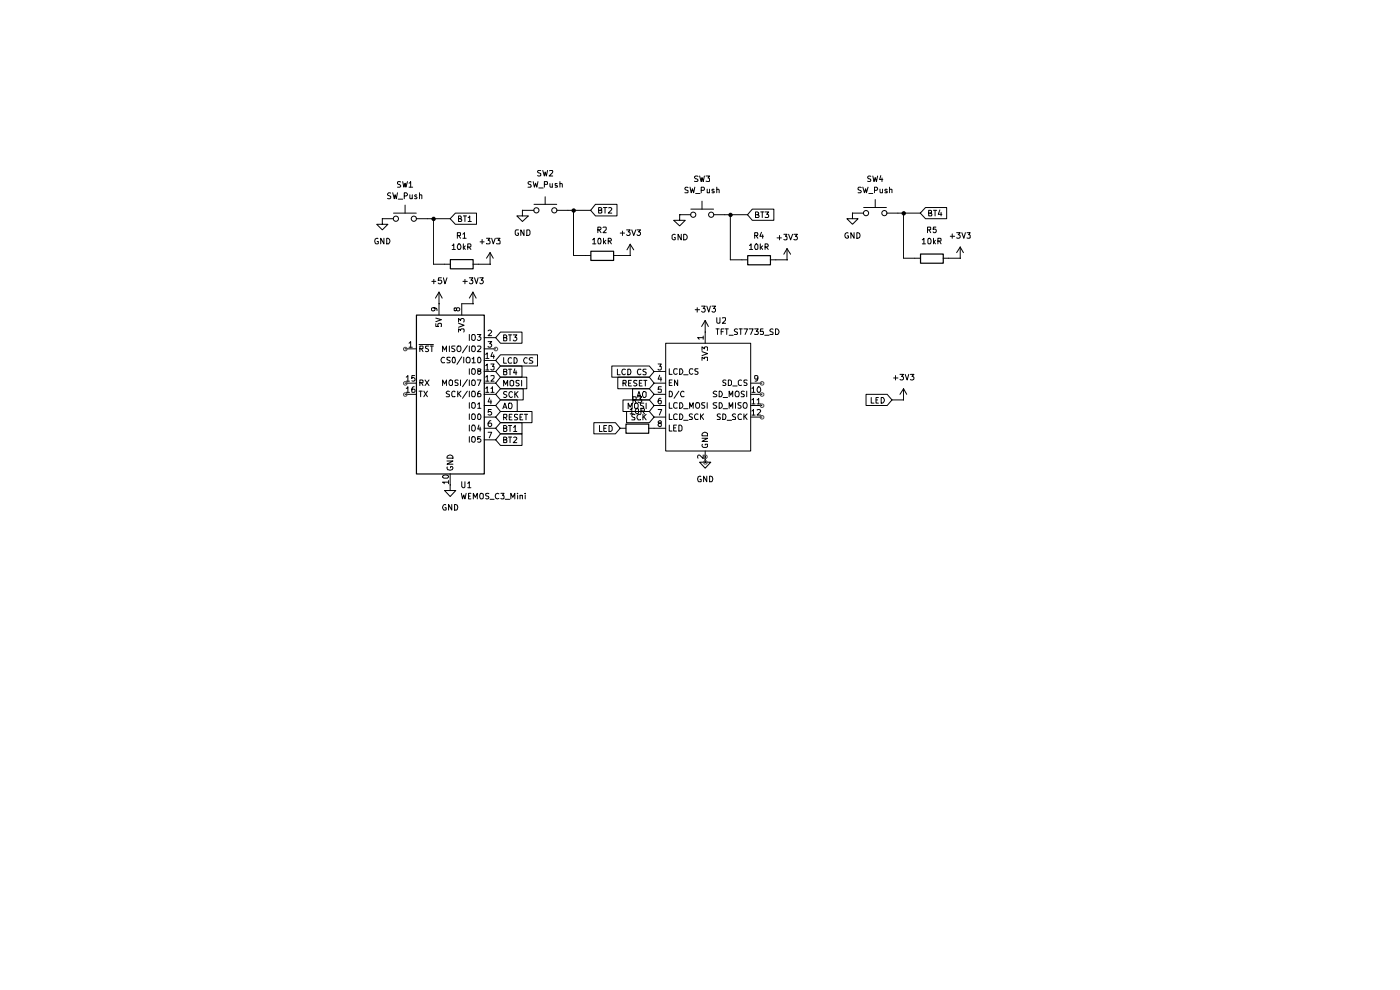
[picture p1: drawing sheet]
(kicad_sch
 (version 20231120)
 (generator "eeschema")
 (generator_version "8.0")
 (paper "A4")
 (lib_symbols
  (symbol "Device:R"
   (pin_numbers hide)
   (pin_names
    (offset 0)) (exclude_from_sim no) (in_bom yes) (on_board yes)
   (property "Reference" "R" (at 2.032 0 90) (effects (font (size 1.27 1.27))))
   (property "Value" "R" (at 0 0 90) (effects (font (size 1.27 1.27))))
   (property "Footprint" "" (at -1.778 0 90) (effects (font (size 1.27 1.27)) (hide yes)))
   (property "Datasheet" "~" (at 0 0 0) (effects (font (size 1.27 1.27)) (hide yes)))
   (property "Description" "Resistor" (at 0 0 0) (effects (font (size 1.27 1.27)) (hide yes)))
   (symbol "R_0_1"
    (rectangle (start -1.016 -2.54) (end 1.016 2.54) (stroke (width 0.254) (type default)) (fill (type none))))
   (symbol "R_1_1"
    (pin passive line (at 0 3.81 270) (length 1.27) (name "~" (effects (font (size 1.27 1.27)))) (number "1" (effects (font (size 1.27 1.27)))))
    (pin passive line (at 0 -3.81 90) (length 1.27) (name "~" (effects (font (size 1.27 1.27)))) (number "2" (effects (font (size 1.27 1.27)))))))
  (symbol "Switch:SW_Push"
   (pin_numbers hide)
   (pin_names
    (offset 1.016) hide) (exclude_from_sim no) (in_bom yes) (on_board yes)
   (property "Reference" "SW" (at 1.27 2.54 0) (effects (font (size 1.27 1.27)) (justify left)))
   (property "Value" "SW_Push" (at 0 -1.524 0) (effects (font (size 1.27 1.27))))
   (property "Footprint" "" (at 0 5.08 0) (effects (font (size 1.27 1.27)) (hide yes)))
   (property "Datasheet" "~" (at 0 5.08 0) (effects (font (size 1.27 1.27)) (hide yes)))
   (property "Description" "Push button switch, generic, two pins" (at 0 0 0) (effects (font (size 1.27 1.27)) (hide yes)))
   (symbol "SW_Push_0_1"
    (circle (center -2.032 0) (radius 0.508) (stroke (width 0) (type default)) (fill (type none)))
    (polyline (pts (xy 0 1.27) (xy 0 3.048)) (stroke (width 0) (type default)) (fill (type none)))
    (polyline (pts (xy 2.54 1.27) (xy -2.54 1.27)) (stroke (width 0) (type default)) (fill (type none)))
    (circle (center 2.032 0) (radius 0.508) (stroke (width 0) (type default)) (fill (type none)))
    (pin passive line (at -5.08 0 0) (length 2.54) (name "1" (effects (font (size 1.27 1.27)))) (number "1" (effects (font (size 1.27 1.27)))))
    (pin passive line (at 5.08 0 180) (length 2.54) (name "2" (effects (font (size 1.27 1.27)))) (number "2" (effects (font (size 1.27 1.27)))))))
  (symbol "asylum-weather:TFT_ST7735_SD" (exclude_from_sim no) (in_bom yes) (on_board yes)
   (property "Reference" "U" (at 6.858 -15.748 0) (effects (font (size 1.27 1.27))))
   (property "Value" "TFT_ST7735_SD" (at 13.462 -18.288 0) (effects (font (size 1.27 1.27))))
   (property "Footprint" "asylum-weather:TFT_ST7735_SD" (at 0 0 0) (effects (font (size 1.27 1.27)) (hide yes)))
   (property "Datasheet" "" (at 0 0 0) (effects (font (size 1.27 1.27)) (hide yes)))
   (property "Description" "" (at 0 0 0) (effects (font (size 1.27 1.27)) (hide yes)))
   (symbol "TFT_ST7735_SD_0_1"
    (rectangle (start -5.08 10.16) (end 13.97 -13.97) (stroke (width 0) (type default)) (fill (type none))))
   (symbol "TFT_ST7735_SD_1_1"
    (pin power_in line (at 3.81 12.7 270) (length 2.54) (name "3V3" (effects (font (size 1.27 1.27)))) (number "1" (effects (font (size 1.27 1.27)))))
    (pin input line (at 16.51 -1.27 180) (length 2.54) (name "SD_MOSI" (effects (font (size 1.27 1.27)))) (number "10" (effects (font (size 1.27 1.27)))))
    (pin output line (at 16.51 -3.81 180) (length 2.54) (name "SD_MISO" (effects (font (size 1.27 1.27)))) (number "11" (effects (font (size 1.27 1.27)))))
    (pin input line (at 16.51 -6.35 180) (length 2.54) (name "SD_SCK" (effects (font (size 1.27 1.27)))) (number "12" (effects (font (size 1.27 1.27)))))
    (pin power_in line (at 3.81 -16.51 90) (length 2.54) (name "GND" (effects (font (size 1.27 1.27)))) (number "2" (effects (font (size 1.27 1.27)))))
    (pin input line (at -7.62 3.81 0) (length 2.54) (name "LCD_CS" (effects (font (size 1.27 1.27)))) (number "3" (effects (font (size 1.27 1.27)))))
    (pin input line (at -7.62 1.27 0) (length 2.54) (name "EN" (effects (font (size 1.27 1.27)))) (number "4" (effects (font (size 1.27 1.27)))))
    (pin input line (at -7.62 -1.27 0) (length 2.54) (name "D/C" (effects (font (size 1.27 1.27)))) (number "5" (effects (font (size 1.27 1.27)))))
    (pin input line (at -7.62 -3.81 0) (length 2.54) (name "LCD_MOSI" (effects (font (size 1.27 1.27)))) (number "6" (effects (font (size 1.27 1.27)))))
    (pin input line (at -7.62 -6.35 0) (length 2.54) (name "LCD_SCK" (effects (font (size 1.27 1.27)))) (number "7" (effects (font (size 1.27 1.27)))))
    (pin power_in line (at -7.62 -8.89 0) (length 2.54) (name "LED" (effects (font (size 1.27 1.27)))) (number "8" (effects (font (size 1.27 1.27)))))
    (pin input line (at 16.51 1.27 180) (length 2.54) (name "SD_CS" (effects (font (size 1.27 1.27)))) (number "9" (effects (font (size 1.27 1.27)))))))
  (symbol "asylum-weather:WEMOS_C3_mini" (exclude_from_sim no) (in_bom yes) (on_board yes)
   (property "Reference" "U1" (at 2.1941 -20.32 0) (effects (font (size 1.27 1.27)) (justify left)))
   (property "Value" "WEMOS_C3_Mini" (at 2.1941 -22.86 0) (effects (font (size 1.27 1.27)) (justify left)))
   (property "Footprint" "Module:WEMOS_D1_mini_light" (at 0 -29.21 0) (effects (font (size 1.27 1.27)) (hide yes)))
   (property "Datasheet" "https://wiki.wemos.cc/products:d1:d1_mini#documentation" (at -46.99 -29.21 0) (effects (font (size 1.27 1.27)) (hide yes)))
   (property "Description" "32-bit microcontroller module with WiFi" (at 0 0 0) (effects (font (size 1.27 1.27)) (hide yes)))
   (symbol "WEMOS_C3_mini_1_1"
    (rectangle (start -7.62 17.78) (end 7.62 -17.78) (stroke (width 0.254) (type default)) (fill (type background)))
    (pin input line (at -10.16 10.16 0) (length 2.54) (name "~{RST}" (effects (font (size 1.27 1.27)))) (number "1" (effects (font (size 1.27 1.27)))))
    (pin power_in line (at 0 -20.32 90) (length 2.54) (name "GND" (effects (font (size 1.27 1.27)))) (number "10" (effects (font (size 1.27 1.27)))))
    (pin bidirectional line (at 10.16 0 180) (length 2.54) (name "SCK/IO6" (effects (font (size 1.27 1.27)))) (number "11" (effects (font (size 1.27 1.27)))))
    (pin bidirectional line (at 10.16 2.54 180) (length 2.54) (name "MOSI/IO7" (effects (font (size 1.27 1.27)))) (number "12" (effects (font (size 1.27 1.27)))))
    (pin bidirectional line (at 10.16 5.08 180) (length 2.54) (name "IO8" (effects (font (size 1.27 1.27)))) (number "13" (effects (font (size 1.27 1.27)))))
    (pin bidirectional line (at 10.16 7.62 180) (length 2.54) (name "CS0/IO10" (effects (font (size 1.27 1.27)))) (number "14" (effects (font (size 1.27 1.27)))))
    (pin input line (at -10.16 2.54 0) (length 2.54) (name "RX" (effects (font (size 1.27 1.27)))) (number "15" (effects (font (size 1.27 1.27)))))
    (pin output line (at -10.16 0 0) (length 2.54) (name "TX" (effects (font (size 1.27 1.27)))) (number "16" (effects (font (size 1.27 1.27)))))
    (pin input line (at 10.16 12.7 180) (length 2.54) (name "IO3" (effects (font (size 1.27 1.27)))) (number "2" (effects (font (size 1.27 1.27)))))
    (pin bidirectional line (at 10.16 10.16 180) (length 2.54) (name "MISO/IO2" (effects (font (size 1.27 1.27)))) (number "3" (effects (font (size 1.27 1.27)))))
    (pin bidirectional line (at 10.16 -2.54 180) (length 2.54) (name "IO1" (effects (font (size 1.27 1.27)))) (number "4" (effects (font (size 1.27 1.27)))))
    (pin bidirectional line (at 10.16 -5.08 180) (length 2.54) (name "IO0" (effects (font (size 1.27 1.27)))) (number "5" (effects (font (size 1.27 1.27)))))
    (pin bidirectional line (at 10.16 -7.62 180) (length 2.54) (name "IO4" (effects (font (size 1.27 1.27)))) (number "6" (effects (font (size 1.27 1.27)))))
    (pin bidirectional line (at 10.16 -10.16 180) (length 2.54) (name "IO5" (effects (font (size 1.27 1.27)))) (number "7" (effects (font (size 1.27 1.27)))))
    (pin power_out line (at 2.54 20.32 270) (length 2.54) (name "3V3" (effects (font (size 1.27 1.27)))) (number "8" (effects (font (size 1.27 1.27)))))
    (pin power_in line (at -2.54 20.32 270) (length 2.54) (name "5V" (effects (font (size 1.27 1.27)))) (number "9" (effects (font (size 1.27 1.27)))))))
  (symbol "power:+3V3"
   (power)
   (pin_numbers hide)
   (pin_names
    (offset 0) hide) (exclude_from_sim no) (in_bom yes) (on_board yes)
   (property "Reference" "#PWR" (at 0 -3.81 0) (effects (font (size 1.27 1.27)) (hide yes)))
   (property "Value" "+3V3" (at 0 3.556 0) (effects (font (size 1.27 1.27))))
   (property "Footprint" "" (at 0 0 0) (effects (font (size 1.27 1.27)) (hide yes)))
   (property "Datasheet" "" (at 0 0 0) (effects (font (size 1.27 1.27)) (hide yes)))
   (property "Description" "Power symbol creates a global label with name \"+3V3\"" (at 0 0 0) (effects (font (size 1.27 1.27)) (hide yes)))
   (symbol "+3V3_0_1"
    (polyline (pts (xy -0.762 1.27) (xy 0 2.54)) (stroke (width 0) (type default)) (fill (type none)))
    (polyline (pts (xy 0 0) (xy 0 2.54)) (stroke (width 0) (type default)) (fill (type none)))
    (polyline (pts (xy 0 2.54) (xy 0.762 1.27)) (stroke (width 0) (type default)) (fill (type none))))
   (symbol "+3V3_1_1"
    (pin power_in line (at 0 0 90) (length 0) (name "~" (effects (font (size 1.27 1.27)))) (number "1" (effects (font (size 1.27 1.27)))))))
  (symbol "power:+5V"
   (power)
   (pin_numbers hide)
   (pin_names
    (offset 0) hide) (exclude_from_sim no) (in_bom yes) (on_board yes)
   (property "Reference" "#PWR" (at 0 -3.81 0) (effects (font (size 1.27 1.27)) (hide yes)))
   (property "Value" "+5V" (at 0 3.556 0) (effects (font (size 1.27 1.27))))
   (property "Footprint" "" (at 0 0 0) (effects (font (size 1.27 1.27)) (hide yes)))
   (property "Datasheet" "" (at 0 0 0) (effects (font (size 1.27 1.27)) (hide yes)))
   (property "Description" "Power symbol creates a global label with name \"+5V\"" (at 0 0 0) (effects (font (size 1.27 1.27)) (hide yes)))
   (symbol "+5V_0_1"
    (polyline (pts (xy -0.762 1.27) (xy 0 2.54)) (stroke (width 0) (type default)) (fill (type none)))
    (polyline (pts (xy 0 0) (xy 0 2.54)) (stroke (width 0) (type default)) (fill (type none)))
    (polyline (pts (xy 0 2.54) (xy 0.762 1.27)) (stroke (width 0) (type default)) (fill (type none))))
   (symbol "+5V_1_1"
    (pin power_in line (at 0 0 90) (length 0) (name "~" (effects (font (size 1.27 1.27)))) (number "1" (effects (font (size 1.27 1.27)))))))
  (symbol "power:GND"
   (power)
   (pin_numbers hide)
   (pin_names
    (offset 0) hide) (exclude_from_sim no) (in_bom yes) (on_board yes)
   (property "Reference" "#PWR" (at 0 -6.35 0) (effects (font (size 1.27 1.27)) (hide yes)))
   (property "Value" "GND" (at 0 -3.81 0) (effects (font (size 1.27 1.27))))
   (property "Footprint" "" (at 0 0 0) (effects (font (size 1.27 1.27)) (hide yes)))
   (property "Datasheet" "" (at 0 0 0) (effects (font (size 1.27 1.27)) (hide yes)))
   (property "Description" "Power symbol creates a global label with name \"GND\" , ground" (at 0 0 0) (effects (font (size 1.27 1.27)) (hide yes)))
   (symbol "GND_0_1"
    (polyline (pts (xy 0 0) (xy 0 -1.27) (xy 1.27 -1.27) (xy 0 -2.54) (xy -1.27 -1.27) (xy 0 -1.27)) (stroke (width 0) (type default)) (fill (type none))))
   (symbol "GND_1_1"
    (pin power_in line (at 0 0 270) (length 0) (name "~" (effects (font (size 1.27 1.27)))) (number "1" (effects (font (size 1.27 1.27))))))))
 (junction
  (at 93.98 43.18)
  (diameter 0)
  (color 0 0 0 0))
 (junction
  (at 125.4371 41.2678)
  (diameter 0)
  (color 0 0 0 0))
 (junction
  (at 160.6086 42.2727)
  (diameter 0)
  (color 0 0 0 0))
 (junction
  (at 199.39 41.91)
  (diameter 0)
  (color 0 0 0 0))
 (wire
  (pts (xy 125.4371 41.2678) (xy 125.4371 51.4278))
  (stroke (width 0) (type default)))
 (wire
  (pts (xy 160.6086 52.4327) (xy 163.1486 52.4327))
  (stroke (width 0) (type default)))
 (wire
  (pts (xy 125.4371 41.2678) (xy 124.1671 41.2678))
  (stroke (width 0) (type default)))
 (wire
  (pts (xy 160.6086 42.2727) (xy 159.3386 42.2727))
  (stroke (width 0) (type default)))
 (wire
  (pts (xy 199.39 83.82) (xy 196.85 83.82))
  (stroke (width 0) (type default)))
 (wire
  (pts (xy 212.09 52.07) (xy 209.55 52.07))
  (stroke (width 0) (type default)))
 (wire
  (pts (xy 203.2 41.91) (xy 199.39 41.91))
  (stroke (width 0) (type default)))
 (wire
  (pts (xy 93.98 43.18) (xy 93.98 53.34))
  (stroke (width 0) (type default)))
 (wire
  (pts (xy 106.68 53.34) (xy 104.14 53.34))
  (stroke (width 0) (type default)))
 (wire
  (pts (xy 199.39 41.91) (xy 199.39 52.07))
  (stroke (width 0) (type default)))
 (wire
  (pts (xy 93.98 53.34) (xy 96.52 53.34))
  (stroke (width 0) (type default)))
 (wire
  (pts (xy 93.98 43.18) (xy 92.71 43.18))
  (stroke (width 0) (type default)))
 (wire
  (pts (xy 125.4371 51.4278) (xy 127.9771 51.4278))
  (stroke (width 0) (type default)))
 (wire
  (pts (xy 199.39 52.07) (xy 201.93 52.07))
  (stroke (width 0) (type default)))
 (wire
  (pts (xy 138.1371 51.4278) (xy 135.5971 51.4278))
  (stroke (width 0) (type default)))
 (wire
  (pts (xy 164.4186 42.2727) (xy 160.6086 42.2727))
  (stroke (width 0) (type default)))
 (wire
  (pts (xy 199.39 41.91) (xy 198.12 41.91))
  (stroke (width 0) (type default)))
 (wire
  (pts (xy 129.2471 41.2678) (xy 125.4371 41.2678))
  (stroke (width 0) (type default)))
 (wire
  (pts (xy 102.87 62.23) (xy 100.33 62.23))
  (stroke (width 0) (type default)))
 (wire
  (pts (xy 173.3086 52.4327) (xy 170.7686 52.4327))
  (stroke (width 0) (type default)))
 (wire
  (pts (xy 97.79 43.18) (xy 93.98 43.18))
  (stroke (width 0) (type default)))
 (wire
  (pts (xy 160.6086 42.2727) (xy 160.6086 52.4327))
  (stroke (width 0) (type default)))
 (global_label "BT4"
  (shape input)
  (at 107.95 77.47 0)
  (fields_autoplaced yes)
  (effects (font (size 1.27 1.27)) (justify left))
  (property "Intersheetrefs" "${INTERSHEET_REFS}" (at 114.3823 77.47 0) (effects (font (size 1.27 1.27)) (justify left) (hide yes))))
 (global_label "LCD CS"
  (shape input)
  (at 143.51 77.47 180)
  (fields_autoplaced yes)
  (effects (font (size 1.27 1.27)) (justify right))
  (property "Intersheetrefs" "${INTERSHEET_REFS}" (at 133.5096 77.47 0) (effects (font (size 1.27 1.27)) (justify right) (hide yes))))
 (global_label "LCD CS"
  (shape input)
  (at 107.95 74.93 0)
  (fields_autoplaced yes)
  (effects (font (size 1.27 1.27)) (justify left))
  (property "Intersheetrefs" "${INTERSHEET_REFS}" (at 117.9504 74.93 0) (effects (font (size 1.27 1.27)) (justify left) (hide yes))))
 (global_label "SCK"
  (shape input)
  (at 143.51 87.63 180)
  (fields_autoplaced yes)
  (effects (font (size 1.27 1.27)) (justify right))
  (property "Intersheetrefs" "${INTERSHEET_REFS}" (at 136.7753 87.63 0) (effects (font (size 1.27 1.27)) (justify right) (hide yes))))
 (global_label "AO"
  (shape input)
  (at 143.51 82.55 180)
  (fields_autoplaced yes)
  (effects (font (size 1.27 1.27)) (justify right))
  (property "Intersheetrefs" "${INTERSHEET_REFS}" (at 138.1057 82.55 0) (effects (font (size 1.27 1.27)) (justify right) (hide yes))))
 (global_label "BT3"
  (shape input)
  (at 107.95 69.85 0)
  (fields_autoplaced yes)
  (effects (font (size 1.27 1.27)) (justify left))
  (property "Intersheetrefs" "${INTERSHEET_REFS}" (at 114.3823 69.85 0) (effects (font (size 1.27 1.27)) (justify left) (hide yes))))
 (global_label "BT2"
  (shape input)
  (at 129.2471 41.2678 0)
  (fields_autoplaced yes)
  (effects (font (size 1.27 1.27)) (justify left))
  (property "Intersheetrefs" "${INTERSHEET_REFS}" (at 135.6794 41.2678 0) (effects (font (size 1.27 1.27)) (justify left) (hide yes))))
 (global_label "BT1"
  (shape input)
  (at 97.79 43.18 0)
  (fields_autoplaced yes)
  (effects (font (size 1.27 1.27)) (justify left))
  (property "Intersheetrefs" "${INTERSHEET_REFS}" (at 104.2223 43.18 0) (effects (font (size 1.27 1.27)) (justify left) (hide yes))))
 (global_label "SCK"
  (shape input)
  (at 107.95 82.55 0)
  (fields_autoplaced yes)
  (effects (font (size 1.27 1.27)) (justify left))
  (property "Intersheetrefs" "${INTERSHEET_REFS}" (at 114.6847 82.55 0) (effects (font (size 1.27 1.27)) (justify left) (hide yes))))
 (global_label "BT2"
  (shape input)
  (at 107.95 92.71 0)
  (fields_autoplaced yes)
  (effects (font (size 1.27 1.27)) (justify left))
  (property "Intersheetrefs" "${INTERSHEET_REFS}" (at 114.3823 92.71 0) (effects (font (size 1.27 1.27)) (justify left) (hide yes))))
 (global_label "MOSI"
  (shape input)
  (at 143.51 85.09 180)
  (fields_autoplaced yes)
  (effects (font (size 1.27 1.27)) (justify right))
  (property "Intersheetrefs" "${INTERSHEET_REFS}" (at 135.9286 85.09 0) (effects (font (size 1.27 1.27)) (justify right) (hide yes))))
 (global_label "MOSI"
  (shape input)
  (at 107.95 80.01 0)
  (fields_autoplaced yes)
  (effects (font (size 1.27 1.27)) (justify left))
  (property "Intersheetrefs" "${INTERSHEET_REFS}" (at 115.5314 80.01 0) (effects (font (size 1.27 1.27)) (justify left) (hide yes))))
 (global_label "LED"
  (shape input)
  (at 135.89 90.17 180)
  (fields_autoplaced yes)
  (effects (font (size 1.27 1.27)) (justify right))
  (property "Intersheetrefs" "${INTERSHEET_REFS}" (at 129.4577 90.17 0) (effects (font (size 1.27 1.27)) (justify right) (hide yes))))
 (global_label "BT3"
  (shape input)
  (at 164.4186 42.2727 0)
  (fields_autoplaced yes)
  (effects (font (size 1.27 1.27)) (justify left))
  (property "Intersheetrefs" "${INTERSHEET_REFS}" (at 170.8509 42.2727 0) (effects (font (size 1.27 1.27)) (justify left) (hide yes))))
 (global_label "LED"
  (shape input)
  (at 196.85 83.82 180)
  (fields_autoplaced yes)
  (effects (font (size 1.27 1.27)) (justify right))
  (property "Intersheetrefs" "${INTERSHEET_REFS}" (at 190.4177 83.82 0) (effects (font (size 1.27 1.27)) (justify right) (hide yes))))
 (global_label "BT4"
  (shape input)
  (at 203.2 41.91 0)
  (fields_autoplaced yes)
  (effects (font (size 1.27 1.27)) (justify left))
  (property "Intersheetrefs" "${INTERSHEET_REFS}" (at 209.6323 41.91 0) (effects (font (size 1.27 1.27)) (justify left) (hide yes))))
 (global_label "BT1"
  (shape input)
  (at 107.95 90.17 0)
  (fields_autoplaced yes)
  (effects (font (size 1.27 1.27)) (justify left))
  (property "Intersheetrefs" "${INTERSHEET_REFS}" (at 114.3823 90.17 0) (effects (font (size 1.27 1.27)) (justify left) (hide yes))))
 (global_label "AO"
  (shape input)
  (at 107.95 85.09 0)
  (fields_autoplaced yes)
  (effects (font (size 1.27 1.27)) (justify left))
  (property "Intersheetrefs" "${INTERSHEET_REFS}" (at 113.3543 85.09 0) (effects (font (size 1.27 1.27)) (justify left) (hide yes))))
 (global_label "RESET"
  (shape input)
  (at 107.95 87.63 0)
  (fields_autoplaced yes)
  (effects (font (size 1.27 1.27)) (justify left))
  (property "Intersheetrefs" "${INTERSHEET_REFS}" (at 116.6803 87.63 0) (effects (font (size 1.27 1.27)) (justify left) (hide yes))))
 (global_label "RESET"
  (shape input)
  (at 143.51 80.01 180)
  (fields_autoplaced yes)
  (effects (font (size 1.27 1.27)) (justify right))
  (property "Intersheetrefs" "${INTERSHEET_REFS}" (at 134.7797 80.01 0) (effects (font (size 1.27 1.27)) (justify right) (hide yes))))
 (symbol
  (lib_id "power:+3V3")
  (at 106.68 53.34 0)
  (unit 1)
  (exclude_from_sim no)
  (in_bom yes)
  (on_board yes)
  (dnp no)
  (fields_autoplaced yes)
  (property "Reference" "#PWR05" (at 106.68 57.15 0) (effects (font (size 1.27 1.27)) (hide yes)))
  (property "Value" "+3V3" (at 106.68 48.26 0) (effects (font (size 1.27 1.27))))
  (property "Footprint" "" (at 106.68 53.34 0) (effects (font (size 1.27 1.27)) (hide yes)))
  (property "Datasheet" "" (at 106.68 53.34 0) (effects (font (size 1.27 1.27)) (hide yes)))
  (property "Description" "Power symbol creates a global label with name \"+3V3\"" (at 106.68 53.34 0) (effects (font (size 1.27 1.27)) (hide yes)))
  (pin "1"))
 (symbol
  (lib_id "power:GND")
  (at 97.79 102.87 0)
  (unit 1)
  (exclude_from_sim no)
  (in_bom yes)
  (on_board yes)
  (dnp no)
  (fields_autoplaced yes)
  (property "Reference" "#PWR03" (at 97.79 109.22 0) (effects (font (size 1.27 1.27)) (hide yes)))
  (property "Value" "GND" (at 97.79 107.95 0) (effects (font (size 1.27 1.27))))
  (property "Footprint" "" (at 97.79 102.87 0) (effects (font (size 1.27 1.27)) (hide yes)))
  (property "Datasheet" "" (at 97.79 102.87 0) (effects (font (size 1.27 1.27)) (hide yes)))
  (property "Description" "Power symbol creates a global label with name \"GND\" , ground" (at 97.79 102.87 0) (effects (font (size 1.27 1.27)) (hide yes)))
  (pin "1"))
 (symbol
  (lib_id "power:GND")
  (at 82.55 43.18 0)
  (unit 1)
  (exclude_from_sim no)
  (in_bom yes)
  (on_board yes)
  (dnp no)
  (fields_autoplaced yes)
  (property "Reference" "#PWR01" (at 82.55 49.53 0) (effects (font (size 1.27 1.27)) (hide yes)))
  (property "Value" "GND" (at 82.55 48.26 0) (effects (font (size 1.27 1.27))))
  (property "Footprint" "" (at 82.55 43.18 0) (effects (font (size 1.27 1.27)) (hide yes)))
  (property "Datasheet" "" (at 82.55 43.18 0) (effects (font (size 1.27 1.27)) (hide yes)))
  (property "Description" "Power symbol creates a global label with name \"GND\" , ground" (at 82.55 43.18 0) (effects (font (size 1.27 1.27)) (hide yes)))
  (pin "1"))
 (symbol
  (lib_id "Switch:SW_Push")
  (at 87.63 43.18 0)
  (unit 1)
  (exclude_from_sim no)
  (in_bom yes)
  (on_board yes)
  (dnp no)
  (fields_autoplaced yes)
  (property "Reference" "SW1" (at 87.63 35.56 0) (effects (font (size 1.27 1.27))))
  (property "Value" "SW_Push" (at 87.63 38.1 0) (effects (font (size 1.27 1.27))))
  (property "Footprint" "Button_Switch_THT:SW_PUSH_6mm_H5mm" (at 87.63 38.1 0) (effects (font (size 1.27 1.27)) (hide yes)))
  (property "Datasheet" "~" (at 87.63 38.1 0) (effects (font (size 1.27 1.27)) (hide yes)))
  (property "Description" "Push button switch, generic, two pins" (at 87.63 43.18 0) (effects (font (size 1.27 1.27)) (hide yes)))
  (pin "1")
  (pin "2"))
 (symbol
  (lib_id "power:GND")
  (at 114.0071 41.2678 0)
  (unit 1)
  (exclude_from_sim no)
  (in_bom yes)
  (on_board yes)
  (dnp no)
  (fields_autoplaced yes)
  (property "Reference" "#PWR06" (at 114.0071 47.6178 0) (effects (font (size 1.27 1.27)) (hide yes)))
  (property "Value" "GND" (at 114.0071 46.3478 0) (effects (font (size 1.27 1.27))))
  (property "Footprint" "" (at 114.0071 41.2678 0) (effects (font (size 1.27 1.27)) (hide yes)))
  (property "Datasheet" "" (at 114.0071 41.2678 0) (effects (font (size 1.27 1.27)) (hide yes)))
  (property "Description" "Power symbol creates a global label with name \"GND\" , ground" (at 114.0071 41.2678 0) (effects (font (size 1.27 1.27)) (hide yes)))
  (pin "1"))
 (symbol
  (lib_id "Device:R")
  (at 166.9586 52.4327 90)
  (unit 1)
  (exclude_from_sim no)
  (in_bom yes)
  (on_board yes)
  (dnp no)
  (fields_autoplaced yes)
  (property "Reference" "R4" (at 166.9586 46.99 90) (effects (font (size 1.27 1.27))))
  (property "Value" "10kR" (at 166.9586 49.53 90) (effects (font (size 1.27 1.27))))
  (property "Footprint" "Resistor_THT:R_Axial_DIN0204_L3.6mm_D1.6mm_P7.62mm_Horizontal" (at 166.9586 54.2107 90) (effects (font (size 1.27 1.27)) (hide yes)))
  (property "Datasheet" "~" (at 166.9586 52.4327 0) (effects (font (size 1.27 1.27)) (hide yes)))
  (property "Description" "Resistor" (at 166.9586 52.4327 0) (effects (font (size 1.27 1.27)) (hide yes)))
  (pin "1")
  (pin "2"))
 (symbol
  (lib_id "Switch:SW_Push")
  (at 154.2586 42.2727 0)
  (unit 1)
  (exclude_from_sim no)
  (in_bom yes)
  (on_board yes)
  (dnp no)
  (fields_autoplaced yes)
  (property "Reference" "SW3" (at 154.2586 34.29 0) (effects (font (size 1.27 1.27))))
  (property "Value" "SW_Push" (at 154.2586 36.83 0) (effects (font (size 1.27 1.27))))
  (property "Footprint" "Button_Switch_THT:SW_PUSH_6mm_H5mm" (at 154.2586 37.1927 0) (effects (font (size 1.27 1.27)) (hide yes)))
  (property "Datasheet" "~" (at 154.2586 37.1927 0) (effects (font (size 1.27 1.27)) (hide yes)))
  (property "Description" "Push button switch, generic, two pins" (at 154.2586 42.2727 0) (effects (font (size 1.27 1.27)) (hide yes)))
  (pin "1")
  (pin "2"))
 (symbol
  (lib_id "power:+3V3")
  (at 199.39 83.82 0)
  (unit 1)
  (exclude_from_sim no)
  (in_bom yes)
  (on_board yes)
  (dnp no)
  (fields_autoplaced yes)
  (property "Reference" "#PWR013" (at 199.39 87.63 0) (effects (font (size 1.27 1.27)) (hide yes)))
  (property "Value" "+3V3" (at 199.39 78.74 0) (effects (font (size 1.27 1.27))))
  (property "Footprint" "" (at 199.39 83.82 0) (effects (font (size 1.27 1.27)) (hide yes)))
  (property "Datasheet" "" (at 199.39 83.82 0) (effects (font (size 1.27 1.27)) (hide yes)))
  (property "Description" "Power symbol creates a global label with name \"+3V3\"" (at 199.39 83.82 0) (effects (font (size 1.27 1.27)) (hide yes)))
  (pin "1"))
 (symbol
  (lib_id "Switch:SW_Push")
  (at 119.0871 41.2678 0)
  (unit 1)
  (exclude_from_sim no)
  (in_bom yes)
  (on_board yes)
  (dnp no)
  (fields_autoplaced yes)
  (property "Reference" "SW2" (at 119.0871 33.02 0) (effects (font (size 1.27 1.27))))
  (property "Value" "SW_Push" (at 119.0871 35.56 0) (effects (font (size 1.27 1.27))))
  (property "Footprint" "Button_Switch_THT:SW_PUSH_6mm_H5mm" (at 119.0871 36.1878 0) (effects (font (size 1.27 1.27)) (hide yes)))
  (property "Datasheet" "~" (at 119.0871 36.1878 0) (effects (font (size 1.27 1.27)) (hide yes)))
  (property "Description" "Push button switch, generic, two pins" (at 119.0871 41.2678 0) (effects (font (size 1.27 1.27)) (hide yes)))
  (pin "1")
  (pin "2"))
 (symbol
  (lib_id "power:+5V")
  (at 95.25 62.23 0)
  (unit 1)
  (exclude_from_sim no)
  (in_bom yes)
  (on_board yes)
  (dnp no)
  (fields_autoplaced yes)
  (property "Reference" "#PWR02" (at 95.25 66.04 0) (effects (font (size 1.27 1.27)) (hide yes)))
  (property "Value" "+5V" (at 95.25 57.15 0) (effects (font (size 1.27 1.27))))
  (property "Footprint" "" (at 95.25 62.23 0) (effects (font (size 1.27 1.27)) (hide yes)))
  (property "Datasheet" "" (at 95.25 62.23 0) (effects (font (size 1.27 1.27)) (hide yes)))
  (property "Description" "Power symbol creates a global label with name \"+5V\"" (at 95.25 62.23 0) (effects (font (size 1.27 1.27)) (hide yes)))
  (pin "1"))
 (symbol
  (lib_id "asylum-weather:WEMOS_C3_mini")
  (at 97.79 82.55 0)
  (unit 1)
  (exclude_from_sim no)
  (in_bom yes)
  (on_board yes)
  (dnp no)
  (fields_autoplaced yes)
  (property "Reference" "U1" (at 99.9841 102.87 0) (effects (font (size 1.27 1.27)) (justify left)))
  (property "Value" "WEMOS_C3_Mini" (at 99.9841 105.41 0) (effects (font (size 1.27 1.27)) (justify left)))
  (property "Footprint" "RF_Module:WEMOS_D1_mini_light" (at 97.79 111.76 0) (effects (font (size 1.27 1.27)) (hide yes)))
  (property "Datasheet" "https://wiki.wemos.cc/products:d1:d1_mini#documentation" (at 50.8 111.76 0) (effects (font (size 1.27 1.27)) (hide yes)))
  (property "Description" "32-bit microcontroller module with WiFi" (at 97.79 82.55 0) (effects (font (size 1.27 1.27)) (hide yes)))
  (pin "13")
  (pin "14")
  (pin "1")
  (pin "4")
  (pin "5")
  (pin "10")
  (pin "11")
  (pin "7")
  (pin "16")
  (pin "8")
  (pin "9")
  (pin "3")
  (pin "2")
  (pin "15")
  (pin "12")
  (pin "6"))
 (symbol
  (lib_id "Device:R")
  (at 100.33 53.34 90)
  (unit 1)
  (exclude_from_sim no)
  (in_bom yes)
  (on_board yes)
  (dnp no)
  (fields_autoplaced yes)
  (property "Reference" "R1" (at 100.33 46.99 90) (effects (font (size 1.27 1.27))))
  (property "Value" "10kR" (at 100.33 49.53 90) (effects (font (size 1.27 1.27))))
  (property "Footprint" "Resistor_THT:R_Axial_DIN0204_L3.6mm_D1.6mm_P7.62mm_Horizontal" (at 100.33 55.118 90) (effects (font (size 1.27 1.27)) (hide yes)))
  (property "Datasheet" "~" (at 100.33 53.34 0) (effects (font (size 1.27 1.27)) (hide yes)))
  (property "Description" "Resistor" (at 100.33 53.34 0) (effects (font (size 1.27 1.27)) (hide yes)))
  (pin "1")
  (pin "2"))
 (symbol
  (lib_id "power:+3V3")
  (at 102.87 62.23 0)
  (unit 1)
  (exclude_from_sim no)
  (in_bom yes)
  (on_board yes)
  (dnp no)
  (fields_autoplaced yes)
  (property "Reference" "#PWR04" (at 102.87 66.04 0) (effects (font (size 1.27 1.27)) (hide yes)))
  (property "Value" "+3V3" (at 102.87 57.15 0) (effects (font (size 1.27 1.27))))
  (property "Footprint" "" (at 102.87 62.23 0) (effects (font (size 1.27 1.27)) (hide yes)))
  (property "Datasheet" "" (at 102.87 62.23 0) (effects (font (size 1.27 1.27)) (hide yes)))
  (property "Description" "Power symbol creates a global label with name \"+3V3\"" (at 102.87 62.23 0) (effects (font (size 1.27 1.27)) (hide yes)))
  (pin "1"))
 (symbol
  (lib_id "power:+3V3")
  (at 138.1371 51.4278 0)
  (unit 1)
  (exclude_from_sim no)
  (in_bom yes)
  (on_board yes)
  (dnp no)
  (fields_autoplaced yes)
  (property "Reference" "#PWR07" (at 138.1371 55.2378 0) (effects (font (size 1.27 1.27)) (hide yes)))
  (property "Value" "+3V3" (at 138.1371 46.3478 0) (effects (font (size 1.27 1.27))))
  (property "Footprint" "" (at 138.1371 51.4278 0) (effects (font (size 1.27 1.27)) (hide yes)))
  (property "Datasheet" "" (at 138.1371 51.4278 0) (effects (font (size 1.27 1.27)) (hide yes)))
  (property "Description" "Power symbol creates a global label with name \"+3V3\"" (at 138.1371 51.4278 0) (effects (font (size 1.27 1.27)) (hide yes)))
  (pin "1"))
 (symbol
  (lib_id "power:GND")
  (at 149.1786 42.2727 0)
  (unit 1)
  (exclude_from_sim no)
  (in_bom yes)
  (on_board yes)
  (dnp no)
  (fields_autoplaced yes)
  (property "Reference" "#PWR08" (at 149.1786 48.6227 0) (effects (font (size 1.27 1.27)) (hide yes)))
  (property "Value" "GND" (at 149.1786 47.3527 0) (effects (font (size 1.27 1.27))))
  (property "Footprint" "" (at 149.1786 42.2727 0) (effects (font (size 1.27 1.27)) (hide yes)))
  (property "Datasheet" "" (at 149.1786 42.2727 0) (effects (font (size 1.27 1.27)) (hide yes)))
  (property "Description" "Power symbol creates a global label with name \"GND\" , ground" (at 149.1786 42.2727 0) (effects (font (size 1.27 1.27)) (hide yes)))
  (pin "1"))
 (symbol
  (lib_id "power:+3V3")
  (at 173.3086 52.4327 0)
  (unit 1)
  (exclude_from_sim no)
  (in_bom yes)
  (on_board yes)
  (dnp no)
  (fields_autoplaced yes)
  (property "Reference" "#PWR011" (at 173.3086 56.2427 0) (effects (font (size 1.27 1.27)) (hide yes)))
  (property "Value" "+3V3" (at 173.3086 47.3527 0) (effects (font (size 1.27 1.27))))
  (property "Footprint" "" (at 173.3086 52.4327 0) (effects (font (size 1.27 1.27)) (hide yes)))
  (property "Datasheet" "" (at 173.3086 52.4327 0) (effects (font (size 1.27 1.27)) (hide yes)))
  (property "Description" "Power symbol creates a global label with name \"+3V3\"" (at 173.3086 52.4327 0) (effects (font (size 1.27 1.27)) (hide yes)))
  (pin "1"))
 (symbol
  (lib_id "Device:R")
  (at 139.7 90.17 270)
  (unit 1)
  (exclude_from_sim no)
  (in_bom yes)
  (on_board yes)
  (dnp no)
  (fields_autoplaced yes)
  (property "Reference" "R3" (at 139.7 83.82 90) (effects (font (size 1.27 1.27))))
  (property "Value" "10R" (at 139.7 86.36 90) (effects (font (size 1.27 1.27))))
  (property "Footprint" "Resistor_THT:R_Axial_DIN0204_L3.6mm_D1.6mm_P7.62mm_Horizontal" (at 139.7 88.392 90) (effects (font (size 1.27 1.27)) (hide yes)))
  (property "Datasheet" "~" (at 139.7 90.17 0) (effects (font (size 1.27 1.27)) (hide yes)))
  (property "Description" "Resistor" (at 139.7 90.17 0) (effects (font (size 1.27 1.27)) (hide yes)))
  (pin "1")
  (pin "2"))
 (symbol
  (lib_id "Switch:SW_Push")
  (at 193.04 41.91 0)
  (unit 1)
  (exclude_from_sim no)
  (in_bom yes)
  (on_board yes)
  (dnp no)
  (fields_autoplaced yes)
  (property "Reference" "SW4" (at 193.04 34.29 0) (effects (font (size 1.27 1.27))))
  (property "Value" "SW_Push" (at 193.04 36.83 0) (effects (font (size 1.27 1.27))))
  (property "Footprint" "Button_Switch_THT:SW_PUSH_6mm_H5mm" (at 193.04 36.83 0) (effects (font (size 1.27 1.27)) (hide yes)))
  (property "Datasheet" "~" (at 193.04 36.83 0) (effects (font (size 1.27 1.27)) (hide yes)))
  (property "Description" "Push button switch, generic, two pins" (at 193.04 41.91 0) (effects (font (size 1.27 1.27)) (hide yes)))
  (pin "1")
  (pin "2"))
 (symbol
  (lib_id "asylum-weather:TFT_ST7735_SD")
  (at 151.13 81.28 0)
  (unit 1)
  (exclude_from_sim no)
  (in_bom yes)
  (on_board yes)
  (dnp no)
  (fields_autoplaced yes)
  (property "Reference" "U2" (at 157.1341 66.04 0) (effects (font (size 1.27 1.27)) (justify left)))
  (property "Value" "TFT_ST7735_SD" (at 157.1341 68.58 0) (effects (font (size 1.27 1.27)) (justify left)))
  (property "Footprint" "asylum-weather:TFT_ST7735_SD" (at 151.13 81.28 0) (effects (font (size 1.27 1.27)) (hide yes)))
  (property "Datasheet" "" (at 151.13 81.28 0) (effects (font (size 1.27 1.27)) (hide yes)))
  (property "Description" "" (at 151.13 81.28 0) (effects (font (size 1.27 1.27)) (hide yes)))
  (pin "11")
  (pin "10")
  (pin "1")
  (pin "2")
  (pin "4")
  (pin "9")
  (pin "7")
  (pin "5")
  (pin "3")
  (pin "8")
  (pin "12")
  (pin "6"))
 (symbol
  (lib_id "power:+3V3")
  (at 212.09 52.07 0)
  (unit 1)
  (exclude_from_sim no)
  (in_bom yes)
  (on_board yes)
  (dnp no)
  (fields_autoplaced yes)
  (property "Reference" "#PWR014" (at 212.09 55.88 0) (effects (font (size 1.27 1.27)) (hide yes)))
  (property "Value" "+3V3" (at 212.09 46.99 0) (effects (font (size 1.27 1.27))))
  (property "Footprint" "" (at 212.09 52.07 0) (effects (font (size 1.27 1.27)) (hide yes)))
  (property "Datasheet" "" (at 212.09 52.07 0) (effects (font (size 1.27 1.27)) (hide yes)))
  (property "Description" "Power symbol creates a global label with name \"+3V3\"" (at 212.09 52.07 0) (effects (font (size 1.27 1.27)) (hide yes)))
  (pin "1"))
 (symbol
  (lib_id "power:GND")
  (at 154.94 96.52 0)
  (unit 1)
  (exclude_from_sim no)
  (in_bom yes)
  (on_board yes)
  (dnp no)
  (fields_autoplaced yes)
  (property "Reference" "#PWR010" (at 154.94 102.87 0) (effects (font (size 1.27 1.27)) (hide yes)))
  (property "Value" "GND" (at 154.94 101.6 0) (effects (font (size 1.27 1.27))))
  (property "Footprint" "" (at 154.94 96.52 0) (effects (font (size 1.27 1.27)) (hide yes)))
  (property "Datasheet" "" (at 154.94 96.52 0) (effects (font (size 1.27 1.27)) (hide yes)))
  (property "Description" "Power symbol creates a global label with name \"GND\" , ground" (at 154.94 96.52 0) (effects (font (size 1.27 1.27)) (hide yes)))
  (pin "1"))
 (symbol
  (lib_id "Device:R")
  (at 205.74 52.07 90)
  (unit 1)
  (exclude_from_sim no)
  (in_bom yes)
  (on_board yes)
  (dnp no)
  (fields_autoplaced yes)
  (property "Reference" "R5" (at 205.74 45.72 90) (effects (font (size 1.27 1.27))))
  (property "Value" "10kR" (at 205.74 48.26 90) (effects (font (size 1.27 1.27))))
  (property "Footprint" "Resistor_THT:R_Axial_DIN0204_L3.6mm_D1.6mm_P7.62mm_Horizontal" (at 205.74 53.848 90) (effects (font (size 1.27 1.27)) (hide yes)))
  (property "Datasheet" "~" (at 205.74 52.07 0) (effects (font (size 1.27 1.27)) (hide yes)))
  (property "Description" "Resistor" (at 205.74 52.07 0) (effects (font (size 1.27 1.27)) (hide yes)))
  (pin "1")
  (pin "2"))
 (symbol
  (lib_id "power:+3V3")
  (at 154.94 68.58 0)
  (unit 1)
  (exclude_from_sim no)
  (in_bom yes)
  (on_board yes)
  (dnp no)
  (fields_autoplaced yes)
  (property "Reference" "#PWR09" (at 154.94 72.39 0) (effects (font (size 1.27 1.27)) (hide yes)))
  (property "Value" "+3V3" (at 154.94 63.5 0) (effects (font (size 1.27 1.27))))
  (property "Footprint" "" (at 154.94 68.58 0) (effects (font (size 1.27 1.27)) (hide yes)))
  (property "Datasheet" "" (at 154.94 68.58 0) (effects (font (size 1.27 1.27)) (hide yes)))
  (property "Description" "Power symbol creates a global label with name \"+3V3\"" (at 154.94 68.58 0) (effects (font (size 1.27 1.27)) (hide yes)))
  (pin "1"))
 (symbol
  (lib_id "Device:R")
  (at 131.7871 51.4278 90)
  (unit 1)
  (exclude_from_sim no)
  (in_bom yes)
  (on_board yes)
  (dnp no)
  (fields_autoplaced yes)
  (property "Reference" "R2" (at 131.7871 45.72 90) (effects (font (size 1.27 1.27))))
  (property "Value" "10kR" (at 131.7871 48.26 90) (effects (font (size 1.27 1.27))))
  (property "Footprint" "Resistor_THT:R_Axial_DIN0204_L3.6mm_D1.6mm_P7.62mm_Horizontal" (at 131.7871 53.2058 90) (effects (font (size 1.27 1.27)) (hide yes)))
  (property "Datasheet" "~" (at 131.7871 51.4278 0) (effects (font (size 1.27 1.27)) (hide yes)))
  (property "Description" "Resistor" (at 131.7871 51.4278 0) (effects (font (size 1.27 1.27)) (hide yes)))
  (pin "1")
  (pin "2"))
 (symbol
  (lib_id "power:GND")
  (at 187.96 41.91 0)
  (unit 1)
  (exclude_from_sim no)
  (in_bom yes)
  (on_board yes)
  (dnp no)
  (fields_autoplaced yes)
  (property "Reference" "#PWR012" (at 187.96 48.26 0) (effects (font (size 1.27 1.27)) (hide yes)))
  (property "Value" "GND" (at 187.96 46.99 0) (effects (font (size 1.27 1.27))))
  (property "Footprint" "" (at 187.96 41.91 0) (effects (font (size 1.27 1.27)) (hide yes)))
  (property "Datasheet" "" (at 187.96 41.91 0) (effects (font (size 1.27 1.27)) (hide yes)))
  (property "Description" "Power symbol creates a global label with name \"GND\" , ground" (at 187.96 41.91 0) (effects (font (size 1.27 1.27)) (hide yes)))
  (pin "1"))
 (sheet_instances
  (path ""
   (page "1"))))
